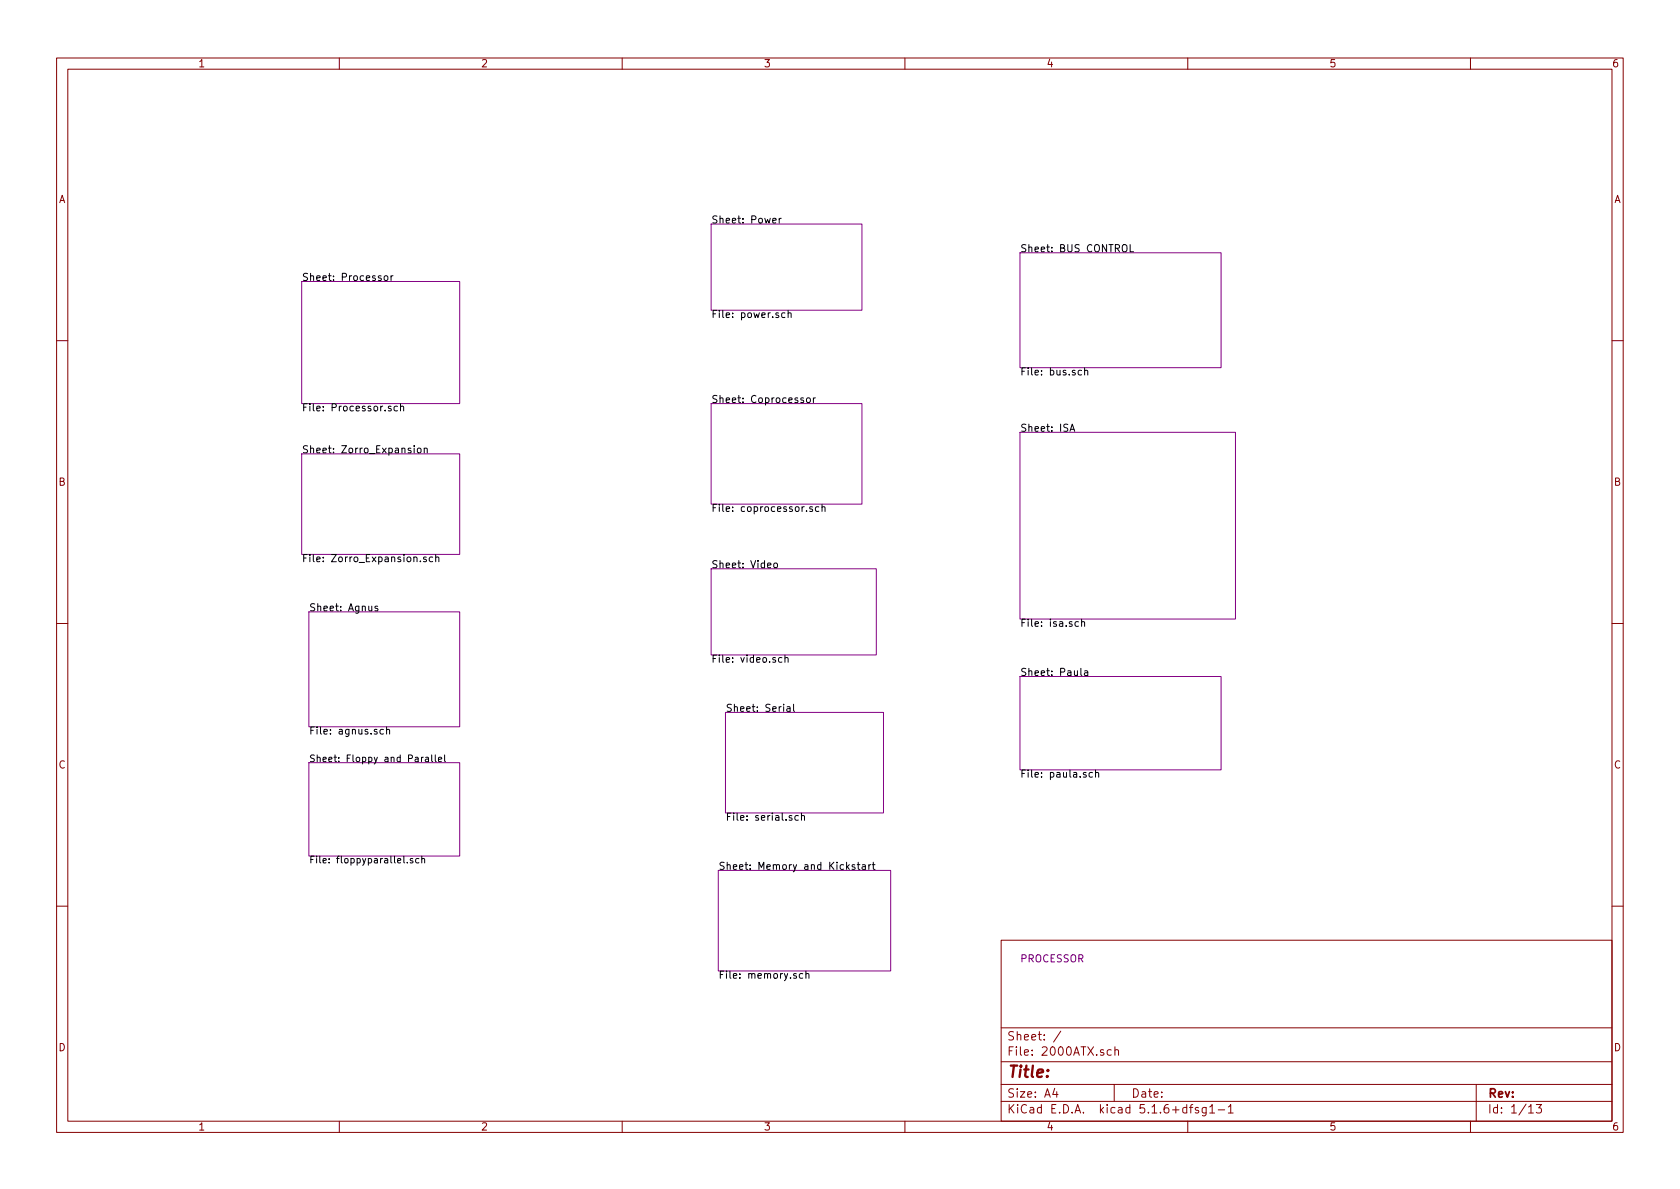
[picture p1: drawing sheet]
<svg xmlns="http://www.w3.org/2000/svg" width="297mm" height="210mm" viewBox="0 0 297 210" stroke-linecap="round" stroke-linejoin="round" font-family="sans-serif">
<g fill="none" stroke="#840000" stroke-width=".18">
<path d="M10 10.3h277v189.9h-277zM12 12.2h273v186.1h-273zM60 10.3v1.9M110 10.3v1.9M160 10.3v1.9M210 10.3v1.9M260 10.3v1.9M10 60.2h2M285 60.2h2M10 110.3h2M285 110.3h2M10 160.2h2"/>
<path d="M177 166.3h108v32h-108zM285 160.2h2M60 198.3v1.9M110 198.3v1.9M160 198.3v1.9M177 194.8h108M177 191.8h108M177 187.8h108M177 181.8h108M186.5 192.5l-.4 1h1M186.8 193v1M187.6 182.3l-1.3 2"/>
<path d="M196.5 185.7l-.4-.1-.3 .3v.6l.3 .1 .4-.1M197 191.8v3M197.1 185.7l.2-.1 .4 .1 .1 .9M197.1 185.1v1.5M210 198.3v1.9M210.3 195.8h.6M210.9 195.3l-.4 .2v1.3M211.9 195.9l-.4-.1-.2 .2 .1 .3 .5 .1v.3h-.6M213.3 195.8v1.2l-.3 .3h-.4M213.3 195.9l-.5-.1-.3 .3 .1 .6 .2 .1 .5-.1M213.9 195.8l.4-.5v1.5M213.9 196.8h.9"/>
<path d="M215.4 196.3h1.1M217.2 195.8l.4-.5v1.5M217.2 196.8h.8M260 198.3v1.9M261 191.8v6.5M270.3 195.8l.4-.5v1.5M270.3 196.8h.8M271.6 195.3h.9l-.4 .6 .4 .1v.7l-.2 .1-.7-.1"/>
</g>
<path d="M125.7 39.6h26.7v15.3h-26.7zM53.3 49.8h28v21.6h-28zM180.3 44.7h35.6v20.3h-35.6zM125.7 71.4h26.7v17.7h-26.7zM180.3 76.4h38.1v33.1h-38.1zM53.3 80.3h28v17.7h-28zM54.6 108.2h26.7v20.3h-26.7zM125.7 100.6h29.2v15.2h-29.2zM180.3 119.6h35.6v16.5h-35.6zM54.6 134.9h26.7v16.5h-26.7zM128.3 126h27.9v17.8h-27.9zM127 153.9h30.5v17.8h-30.5z" fill="none" stroke="#840084" stroke-width=".18"/>
<g fill="none" stroke="#000" stroke-width=".18">
<path d="M136.6 39l.6-.1v-.2l-.4-.1-.2 .2 .1 .6h.5M137.8 38.6v.8M138.1 38.6l-.3 .2M68 48.8h.4l.2 .2v.4l-.2 .2-.4-.1-.1-.1zM69.1 48.8v.8M69.5 48.8h-.3l-.1 .2M138.8 55.4l-.4-.1-.2 .2 .1 .6h.5M139.3 55.4l.2-.1 .3 .1 .1 .8M139.3 54.9v1.3M199.8 43.3v1.2h.6M69.1 71.9l-.3-.1-.1 .2v.2l.4 .1v.3h-.4M70.3 71.9l-.4-.1-.2 .3 .1 .5h.5"/>
<path d="M70.8 72l.2-.2 .3 .1 .1 .8M70.8 71.4v1.3M73.2 78.8v.1M73.2 79.2v.9M73.8 79.4l.2-.2 .4 .2v.5l-.1 .1-.3 .1-.2-.1zM75 79.4l.2-.2 .3 .1v.8M75 79.2v.9M142.1 70.4h-.3l-.2 .1v.2l.5 .1v.3h-.5M142.7 70.4h.3l.3 .2-.1 .5-.4 .1-.2-.2zM143.8 70.4v.8M144.2 70.4l-.4 .2M189.2 76.3l.4-1.3 .4 1.3"/>
<path d="M189.3 75.9h.6M191.2 65.5h-.3l-.3 .2 .2 .6h.4M191.8 65.6l.1-.1h.4v.8M191.8 65v1.3M74.3 99.2v.1M75.4 98.5h-.3l-.2 .2v.2l.5 .1v.3h-.5M76.5 98.5h-.4l-.2 .2 .1 .6h.5M77 98.6l.2-.1h.3l.1 .8M77 98.1v1.2M136.9 99.7l.1-.1 .4 .1 .1 .5-.2 .1-.3 .1-.1-.1zM143.6 89.7l-.3-.1-.1 .2v.2l.4 .1v.3h-.4M144.8 89.7l-.4-.1-.2 .2 .1 .6h.5"/>
<path d="M145.3 89.7l.2-.1 .3 .1 .1 .7M145.3 89.2v1.2M66.8 107.2h-.3l-.2 .2v.1l.5 .2v.3h-.5M138.3 116.3h-.4l-.3 .2 .2 .6h.5M138.8 116.4l.2-.1h.3v.8M138.8 115.8v1.3M190.7 110l-.4-.1-.2 .3 .1 .5h.5M191.1 118.2v1.1l.2 .2M191.2 110.1l.2-.2 .3 .1 .1 .8M191.2 109.5v1.3M191.8 118.7h.5v.8M192.3 118.9l-.4 .1-.2 .1 .1 .3h.5"/>
<path d="M67.8 129h-.4l-.2 .2 .1 .6h.5M68.4 129.1l.1-.1h.3l.1 .8M68.4 128.5v1.3M74.9 133.9l-.4 .2M75.3 134h.4l.1 .7M75.8 134.2h-.4l-.2 .2 .2 .3 .4-.1M76.3 133.5v1l.2 .2M77 133.5v1l.1 .2M77.5 134.3l.6-.1-.1-.2-.3-.1-.2 .2 .1 .5h.4M78.6 133.5v1l.2 .2M139.2 125h.4l.1 .8M139.7 125.3h-.4l-.2 .2 .2 .3 .4-.1"/>
<path d="M140.3 124.5v1.1l.2 .2M193.2 136.6h-.4l-.2 .2 .1 .6h.5M193.7 136.7l.2-.1h.3l.1 .8M193.7 136.2v1.2M71.4 151.4v1l.2 .2M72 152.5v.1M73 151.9l-.3-.1-.2 .2 .2 .2 .3 .1v.2h-.5M74.1 151.9l-.4-.1-.2 .2 .1 .5h.5M74.6 151.9h.4l.1 .7M74.6 151.4v1.2M141.1 144.3l-.3-.1-.3 .2 .2 .6h.4M141.7 144.3l.2-.1 .3 .1v.8"/>
<path d="M141.7 143.8v1.3M151.1 153l-.3-.1-.2 .2 .1 .2 .4 .1v.3h-.5M151.6 152.9h.4M151.7 152.5v1.1l.3 .1M152.5 153h.5v.7M153 153.2l-.4 .1-.2 .1 .2 .3h.4M153.6 152.9v.8M154 152.9l-.4 .2M154.2 152.9h.5M154.4 152.5v1.1l.3 .1M141.9 172.2h-.3l-.3 .2 .2 .5h.4M142.5 172.3l.2-.1h.3v.8"/>
<path d="M142.5 171.7v1.3"/>
</g>
<text font-size="2.8" fill="#840000" x="178" y="190.5">Title:</text>
<g font-size="2.1" fill="#840000">
<text x="178" y="184">Sheet: /</text>
<text x="178" y="186.7">File: 2000ATX.sch</text>
<text x="178" y="196.9">KiCad E.D.A. kicad 5.1.6+dfsg1-1</text>
<text x="178" y="194.1">Size: A4</text>
<text x="200" y="194.1">Date:</text>
<text x="263" y="194.1">Rev:</text>
<text x="263" y="196.9">Id: 1/13</text>
</g>
<g font-size="1.8" fill="#840000">
<text x="35" y="11.9">1</text>
<text x="85" y="11.9">2</text>
<text x="135" y="11.9">3</text>
<text x="185" y="11.9">4</text>
<text x="235" y="11.9">5</text>
<text x="285" y="11.9">6</text>
<text x="10.4" y="35.9">A</text>
<text x="285.4" y="35.9">A</text>
<text x="10.4" y="85.9">B</text>
<text x="285.4" y="85.9">B</text>
<text x="10.4" y="135.9">C</text>
<text x="285.4" y="135.9">C</text>
<text x="10.4" y="185.9">D</text>
<text x="285.4" y="185.9">D</text>
<text x="35" y="199.9">1</text>
<text x="85" y="199.9">2</text>
<text x="135" y="199.9">3</text>
<text x="185" y="199.9">4</text>
<text x="235" y="199.9">5</text>
<text x="285" y="199.9">6</text>
</g>
<g font-size="1.8">
<text x="125.7" y="39.5">Sheet: Power</text>
<text x="180.3" y="44.6">Sheet: BUS CONTROL</text>
<text x="53.3" y="49.7">Sheet: Processor</text>
<text x="125.7" y="56.2">File: power.sch</text>
<text x="125.7" y="71.3">Sheet: Coprocessor</text>
<text x="180.3" y="66.4">File: bus.sch</text>
<text x="53.3" y="72.7">File: Processor.sch</text>
<text x="180.3" y="76.3">Sheet: ISA</text>
<text x="53.3" y="80.2">Sheet: Zorro_Expansion</text>
<text x="125.7" y="90.5">File: coprocessor.sch</text>
<text x="53.3" y="99.4">File: Zorro_Expansion.sch</text>
<text x="125.7" y="100.5">Sheet: Video</text>
<text x="54.6" y="108.1">Sheet: Agnus</text>
<text x="180.3" y="110.8">File: isa.sch</text>
<text x="125.7" y="117.2">File: video.sch</text>
<text x="180.3" y="119.5">Sheet: Paula</text>
<text x="128.3" y="125.9">Sheet: Serial</text>
<text x="54.6" y="129.9">File: agnus.sch</text>
<text x="180.3" y="137.5">File: paula.sch</text>
<text x="128.3" y="145.1">File: serial.sch</text>
<text x="127" y="153.8">Sheet: Memory and Kickstart</text>
<text x="127" y="173.1">File: memory.sch</text>
</g>
<text font-size="1.8" fill="#0000c2" x="180.3" y="170.2">PROCESSOR</text>
<g font-size="1.7">
<text x="54.6" y="134.8">Sheet: Floppy and Parallel</text>
<text x="54.6" y="152.7">File: floppyparallel.sch</text>
</g>
</svg>
